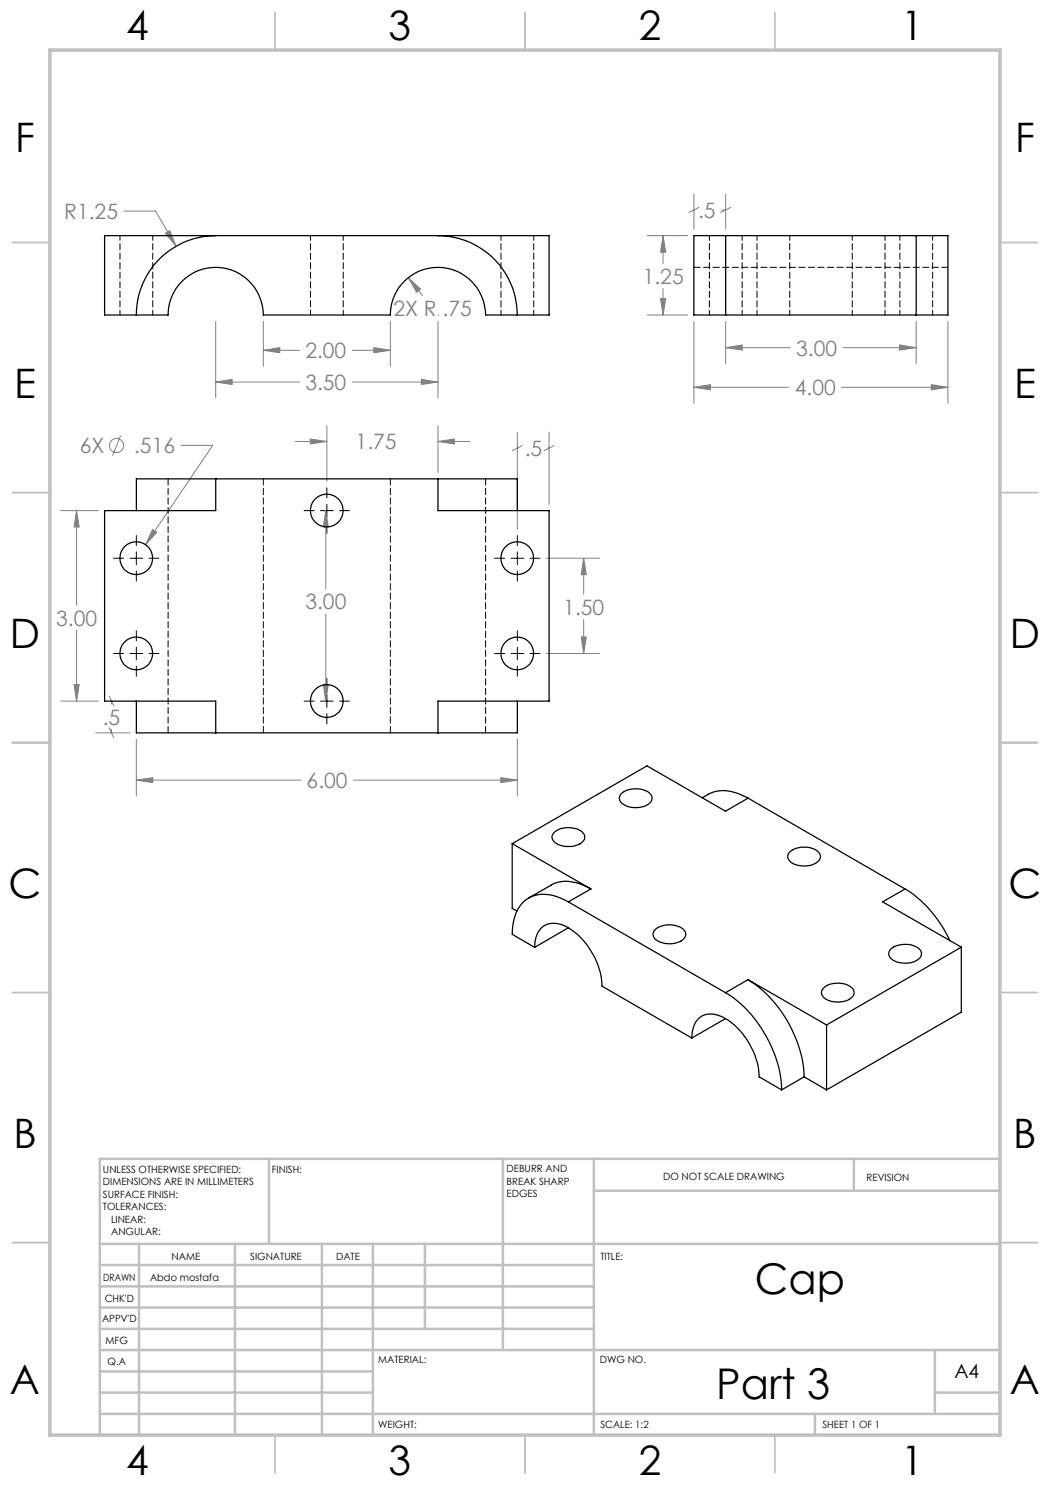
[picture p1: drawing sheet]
<svg xmlns="http://www.w3.org/2000/svg" width="210mm" height="297mm" viewBox="0 0 210 297" stroke-linecap="round" stroke-linejoin="round" font-family="sans-serif">
<g fill="none" stroke="#808080" stroke-width=".2">
<path d="M138.8 38.8v7.1M145.1 38.8v7.1M24.8 42.2h6.3l4.1 7M33.1 46.7l.9-.6 1.2 3.1zM81.7 55.6l2.4 2.2-.8 .7zM81.7 55.6l2.8 3.5M129.4 47.1h8.1M132.1 59.7h1l-.5 3.3zM132.6 47.1l.5 3.3h-1zM132.6 47.1v5.6M132.6 57.7v5.3M138.8 42h.1"/>
<path d="M139.8 41.5l-2 1M144.3 42h.8M146.2 41.5l-2.1 1M43.1 76.4l3.3-.5v1zM43.1 64.3v15.3M43.1 76.4h16.8M52.7 70.1l3.3-.6v1.1zM52.7 64.3v8.9M52.7 70.1h7.2M70.4 76.4h17.2M70.4 70.1h7.7M74.8 69.5l3.3 .6-3.3 .5z"/>
<path d="M78.1 64.3v8.9M84.3 75.9l3.3 .5-3.3 .5zM87.6 64.3v15.3M87.6 63h.1M129.4 63h8.1M138.8 77.5l3.3-.6v1.1zM138.8 64.3v16.3M138.8 77.5h19M145.1 69.5l3.3-.5v1zM145.1 64.3v8.4M145.1 69.5h12.9M168.3 77.5h21.3"/>
<path d="M168.6 69.5h14.6M179.9 69l3.3 .5-3.3 .5zM183.2 64.3v8.4M186.3 76.9l3.3 .6-3.3 .5zM189.6 64.3v16.3M24.1 87.1l-1.6 4M36.2 89.1h6.3l-13.4 19.8M59 88.3h6.4M62.1 87.8l3.3 .5-3.3 .5zM65.4 85.1v11.2M87.6 88.3l3.3-.5v1zM87.6 85.1v9.4"/>
<path d="M87.6 88.3h6.3M103.5 86.4v19.4M103.5 89.6h.3M104.5 89.1l-2.1 1M109.6 89.6h.2M109.8 86.4v14.5M110.8 89.1l-2 1M12.1 102.1h7.5M15.3 102.1l.5 3.3h-1zM15.3 102.1v18.9M30.5 105.9l.9 .6-2.3 2.4zM65.2 102.1l.5 3.3h-1z"/>
<path d="M65.2 102.1v15.7M109.3 111.7h10.6M116.7 111.7l.6 3.2h-1.1zM116.7 111.7v7.1M14.8 136.9h1l-.5 3.3zM15.3 126v14.2M21.8 139.2l1 2M64.7 136.9h1l-.5 3.3zM65.2 122.8v17.4M109.3 130.7h10.6M116.2 127.4h1.1l-.6 3.3zM116.7 123.9v6.8"/>
<path d="M12.1 140.2h7.5M19.1 146.6h6.9M21.8 145.6l1 2M22.3 140.2v.6M22.3 145.8v.8M27.3 156l3.3-.5v1zM27.3 147.8v11.4M27.3 156h32.8M70.7 156h32.8M100.2 155.5l3.3 .5-3.3 .5zM103.5 147.8v11.4"/>
<circle cx="23.3" cy="89.1" r="1.41"/>
</g>
<g fill="none" stroke="#000" stroke-width=".2">
<path d="M65.4 97.6v2M22.7 111.7h2M26 111.7h2.5M27.3 107.1v2M27.3 110.4v2.5M27.3 114.2v2M29.8 111.7h2M60.8 102.1h2M64.1 102.1h2.5M65.4 100.9v2.5M65.4 104.7v2M67.9 102.1h2"/>
<path d="M98.9 111.7h2M102.2 111.7h2.5M103.5 107.1v2M103.5 110.4v2.5M103.5 114.2v2M106 111.7h2M22.7 130.7h2M26 130.7h2.5M27.3 126.1v2.1M27.3 129.4v2.6M27.3 133.2v2.1M29.8 130.7h2"/>
<path d="M65.4 135.7v2M65.4 139v2.5M98.9 130.7h2M102.2 130.7h2.5M103.5 126.1v2.1M103.5 129.4v2.6M103.5 133.2v2.1M106 130.7h2M60.8 140.2h2M64.1 140.2h2.5M65.4 142.8v2M67.9 140.2h2"/>
</g>
<g fill="none" stroke="#c0c0c0" stroke-width=".35">
<path d="M55 2.5v7.5M105 2.5v7.5M155 2.5v7.5M2.5 48.5h7.5M200 48.5h7.5M2.5 98.5h7.5M200 98.5h7.5M2.5 148.5h7.5M200 148.5h7.5M2.5 198.5h7.5M200 198.5h7.5M2.5 248.5h7.5"/>
<path d="M200 248.5h7.5M55 287v7.5M105 287v7.5M155 287v7.5"/>
</g>
<g fill="none" stroke="#c0c0c0" stroke-width=".5">
<path d="M53.8 231.8v17M100.6 231.8v38.2M118.8 231.8v55.2M118.8 238.2h81.2M170.8 231.8v6.4M200 231.8h-180v55.2M20 248.8h180M20 257.3h98.8M20 253h98.8M27.8 248.8v38.2M47 248.8v38.2M64.4 248.8v38.2"/>
<path d="M74.6 248.8v38.2M85 248.8v17M20 265.8h98.8M20 261.5h98.8M20 278.5h54.6M20 274.3h54.6M20 270h180M187 278.5h13M187 270v12.8M20 282.8h180M163 282.8v4.2"/>
</g>
<path d="M10 10h190v277h-190z" fill="none" stroke="#c0c0c0" stroke-width=".7"/>
<path d="M81.7 55.6l1.6 2.9 .8-.7zM33.1 46.7l2.1 2.5-1.2-3.1zM43.1 76.4l3.3-.5v1zM84.3 75.9l3.3 .5-3.3 .5zM74.8 69.5l3.3 .6-3.3 .5zM52.7 70.1l3.3-.6v1.1zM30.5 105.9l-1.4 3 2.3-2.4zM27.3 156l3.3-.5v1zM100.2 155.5l3.3 .5-3.3 .5zM116.7 111.7l.6 3.2h-1.1zM116.2 127.4h1.1l-.6 3.3zM87.6 88.3l3.3-.5v1zM62.1 87.8l3.3 .5-3.3 .5zM14.8 136.9h1l-.5 3.3zM15.3 102.1l.5 3.3h-1zM65.2 102.1l.5 3.3h-1zM64.7 136.9h1l-.5 3.3zM132.6 47.1l.5 3.3h-1zM132.1 59.7h1l-.5 3.3zM179.9 69l3.3 .5-3.3 .5zM145.1 69.5l3.3-.5v1zM138.8 77.5l3.3-.6v1.1zM186.3 76.9l3.3 .6-3.3 .5z" fill="#808080"/>
<g fill="none" stroke="#000" stroke-width=".25">
<path d="M20.9 47.1h88.9v15.9h-12.7a9.5 9.5 0 0 0-9.5-9.5 9.5 9.5 0 0 0-9.5 9.5h-25.4a9.5 9.5 0 0 0-9.6-9.5 9.5 9.5 0 0 0-9.5 9.5h-12.7zM43.1 47.1a15.8 15.8 0 0 0-15.8 15.9M87.6 47.1a15.9 15.9 0 0 1 15.9 15.9M138.8 47.1h50.8v15.9h-50.8zM145.1 47.1v15.9M183.2 47.1v15.9M43.1 95.8h-15.8v6.3M43.1 95.8v6.3h-22.2v38.1h22.2v6.4M43.1 95.8h44.5M87.6 95.8h15.9v6.3M87.6 95.8v6.3h22.2v38.1h-22.2v6.4M27.3 140.2v6.4h15.8"/>
<path d="M43.1 146.6h44.5M103.5 140.2v6.4h-15.9M124.2 158.7a4.8 4.8 0 0 1 5.7-.1 1.35 1.35 0 0 1-.4 2.4 4.7 4.7 0 0 1-5.4-.6l-.2-.8zM140.4 159.6a7.5 7.5 0 0 1 8.4-.4l.8 .4M149.6 159.6l-4.5 2.6-15.7-9-27 15.5M149.6 159.6l31.4 18.2M102.4 168.7l15.8 9.1M102.4 168.7v13l1 .5M110.8 166.5a4.6 4.6 0 0 1 5.9 .1 1.35 1.35 0 0 1-.7 2.2 4.8 4.8 0 0 1-5.3-.6l-.2-.3a1.1 1.1 0 0 1 .3-1.4zM118.2 177.8a8.5 8.5 0 0 0-7.7-1l-4.8 2.8M118.2 177.8l-4.5 2.6M158.2 170.2a4.7 4.7 0 0 1 5.6 .4 1.36 1.36 0 0 1-.7 2 4.8 4.8 0 0 1-5.3-.5 1.28 1.28 0 0 1 .4-1.9z"/>
<path d="M181 177.8a23.9 23.9 0 0 1 9 10.4M181 177.8l-4.5 2.6 15.8 9M106.9 189.5a4.4 4.4 0 0 1 2.9-4.8 6.6 6.6 0 0 1 5.6 2.1 14.9 14.9 0 0 1 5 10.4l18 10.4M113.7 180.4a8.2 8.2 0 0 0-7.7-.9 7.3 7.3 0 0 0-3.5 6.5l-.1 .9 4.5 2.6M113.7 180.4l31.4 18.1M113.7 185.6l-6.8 3.9M131 186a4.5 4.5 0 0 1 5.9 .1 1.46 1.46 0 0 1-1.1 2.3 4.5 4.5 0 0 1-4.9-.8l-.3-.8zM145.1 198.5a24.9 24.9 0 0 1 11.1 17.6l.1 1.9M149.6 195.9a24.8 24.8 0 0 1 11.2 19.5M149.6 195.9l15.7 9.1M149.6 195.9l-4.5 2.6M164.9 197.4a4.6 4.6 0 0 1 5.7 .4 1.39 1.39 0 0 1-.7 2.1 4.7 4.7 0 0 1-5.3-.6 1.24 1.24 0 0 1 .3-1.9z"/>
<path d="M178.1 189.9a4.7 4.7 0 0 1 5.9 .1 1.36 1.36 0 0 1-.7 2.1 4.8 4.8 0 0 1-5.3-.6l-.2-.8zM192.3 189.4l-27 15.6M192.3 189.4v13l-27 15.6M138.4 207.6a4.4 4.4 0 0 1 2.9-4.7 6.8 6.8 0 0 1 5.6 2.1 15.3 15.3 0 0 1 4.9 10.4l4.5 2.6M145.1 203.7l-6.7 3.9M160.8 215.4l4.5 2.6M160.8 215.4l-4.5 2.6M165.3 205v13"/>
<circle cx="27.3" cy="111.6" r="3.3"/>
<circle cx="65.4" cy="102.1" r="3.3"/>
<circle cx="103.5" cy="111.6" r="3.3"/>
<circle cx="27.2" cy="130.7" r="3.3"/>
<circle cx="103.4" cy="130.7" r="3.3"/>
<circle cx="65.3" cy="140.2" r="3.3"/>
</g>
<g fill="none" stroke="#000" stroke-width=".2" stroke-dasharray="1.3 .6" stroke-dashoffset=".3">
<path d="M24 47.1v15.9M62.1 47.1v15.9M100.2 47.1v15.9M141.9 47.1v15.9M151.4 47.1v15.9M170.5 47.1v15.9M180 47.1v15.9M30.5 63v-15.9M68.6 63v-15.9M106.7 63v-15.9M148.4 63v-15.9M158 63v-15.9"/>
<path d="M177 63v-15.9M186.5 63v-15.9"/>
</g>
<path d="M189.6 53.5h-50.8M33.6 146.5v-50.8M52.7 146.5v-50.8M78.1 146.5v-50.8M97.1 146.5v-50.8" fill="none" stroke="#000" stroke-width=".2" stroke-dasharray="1.3 .6"/>
<g font-size="8.5">
<text x="151" y="258.8">Cap</text>
<text x="143.2" y="279.7">Part 3</text>
</g>
<g font-size="8.1">
<text x="25.2" y="8">4</text>
<text x="77.7" y="8">3</text>
<text x="127.7" y="8">2</text>
<text x="180.2" y="8">1</text>
<text x="3" y="30.4">F</text>
<text x="203" y="30.4">F</text>
<text x="2.8" y="79.6">E</text>
<text x="202.8" y="79.6">E</text>
<text x="2" y="129.6">D</text>
<text x="202" y="129.6">D</text>
<text x="1.7" y="179.6">C</text>
<text x="201.7" y="179.6">C</text>
<text x="2.7" y="229.6">B</text>
<text x="202.7" y="229.6">B</text>
<text x="2" y="278.9">A</text>
<text x="202" y="278.9">A</text>
<text x="25.2" y="295">4</text>
<text x="77.7" y="295">3</text>
<text x="127.7" y="295">2</text>
<text x="180.2" y="295">1</text>
</g>
<g font-size="4.2" fill="#808080">
<text x="12.8" y="43.8">R1.25</text>
<text x="139.6" y="43.6">.5</text>
<text x="128.5" y="56.8">1.25</text>
<text x="78.7" y="63.2">2X R .75</text>
<text x="61.1" y="71.6">2.00</text>
<text x="159.2" y="71.1">3.00</text>
<text x="61.1" y="78">3.50</text>
<text x="159" y="79">4.00</text>
<text x="71.1" y="89.9">1.75</text>
<text x="15.9" y="90.6">6X</text>
<text x="26.8" y="90.6">.516</text>
<text x="105" y="91.2">.5</text>
<text x="11.2" y="125.1">3.00</text>
<text x="61.1" y="121.9">3.00</text>
<text x="112.7" y="123">1.50</text>
<text x="20.6" y="144.9">.5</text>
<text x="61.3" y="157.6">6.00</text>
</g>
<text font-size="3.9" x="190.9" y="275.5">A4</text>
<g font-size="2">
<text x="20.6" y="234.6">UNLESS OTHERWISE SPECIFIED:</text>
<text x="20.6" y="237.1">DIMENSIONS ARE IN MILLIMETERS</text>
<text x="20.6" y="239.6">SURFACE FINISH:</text>
<text x="54.4" y="234.6">FINISH:</text>
<text x="101.3" y="234.5">DEBURR AND</text>
<text x="101.3" y="237">BREAK SHARP</text>
<text x="101.3" y="239.5">EDGES</text>
<text x="132.6" y="236">DO NOT SCALE DRAWING</text>
<text x="173.3" y="236.2">REVISION</text>
<text x="20.6" y="242.1">TOLERANCES:</text>
<text x="22.2" y="244.6">LINEAR:</text>
<text x="22.2" y="247.1">ANGULAR:</text>
<text x="34.3" y="252">NAME</text>
<text x="50" y="251.9">SIGNATURE</text>
<text x="67.2" y="251.9">DATE</text>
<text x="120.1" y="251.9">TITLE:</text>
<text x="20.6" y="256.1">DRAWN</text>
<text x="30" y="256.1">Abdo mostafa</text>
<text x="20.9" y="260.3">CHK'D</text>
<text x="20.4" y="264.4">APPV'D</text>
<text x="21.1" y="268.8">MFG</text>
<text x="21.5" y="273">Q.A</text>
<text x="75.6" y="272.5">MATERIAL:</text>
<text x="120" y="272.5">DWG NO.</text>
<text x="75.6" y="285.5">WEIGHT:</text>
<text x="120.1" y="285.6">SCALE: 1:2</text>
<text x="164.5" y="285.6">SHEET 1 OF 1</text>
</g>
</svg>
